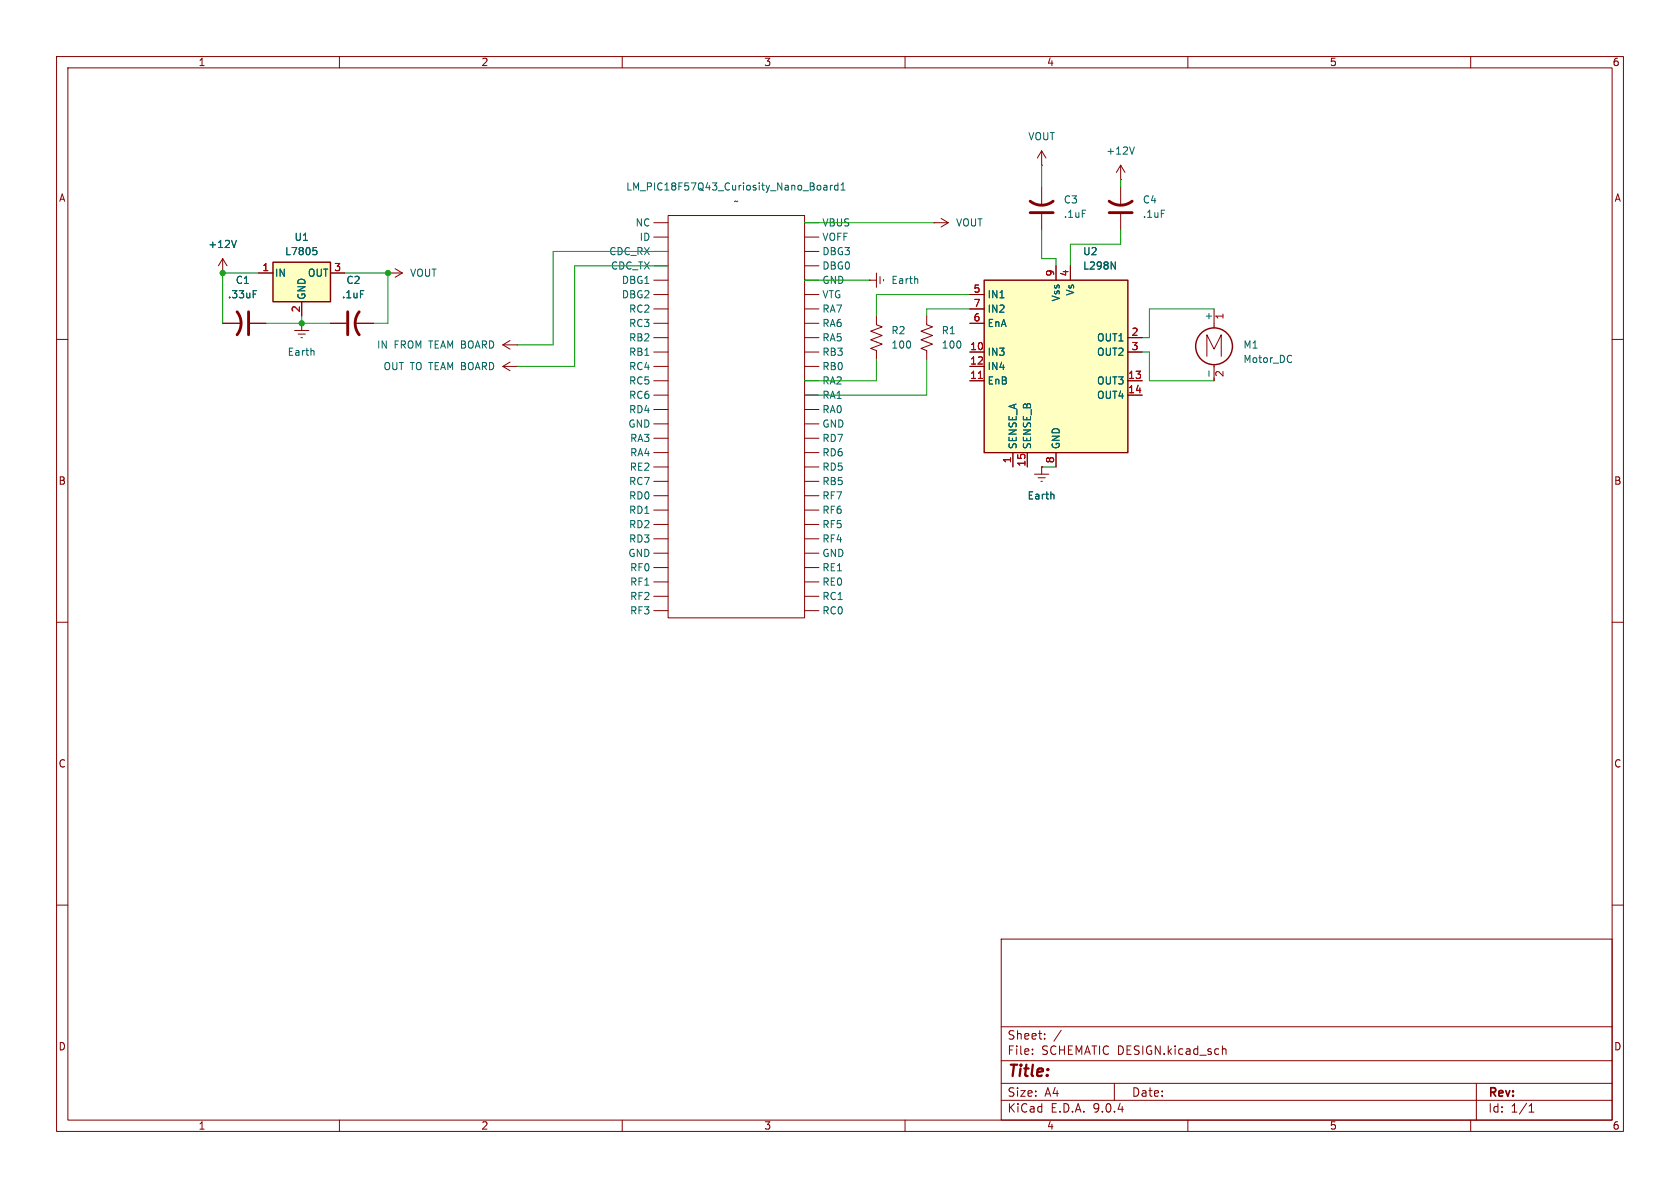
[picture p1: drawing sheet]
<svg xmlns="http://www.w3.org/2000/svg" width="297mm" height="210mm" viewBox="0 0 297 210" stroke-linecap="round" stroke-linejoin="round" font-family="sans-serif">
<g fill="none" stroke="#840000" stroke-width=".18">
<path d="M10 10h277v190h-277zM12 12h273v186h-273zM60 10v2M110 10v2M160 10v2M210 10v2M260 10v2M165.1 39.4h.1M165.1 39.4h2.5M166.4 38.6l1.2 .8M167.6 39.4l-1.2 .7M184.1 33v3.3"/>
<path d="M184.1 37.8v2.8M198.1 31.8h.1M198.1 29.2v2.6M198.1 33v3.3M198.1 37.8v2.8M198.1 29.2l-.7 1.3M198.1 29.2l.8 1.3M39.4 48.3h.1M39.4 57.2h3.3M39.4 45.7l-.8 1.3M39.4 45.7l.7 1.3M39.4 45.7v2.6"/>
<path d="M44.2 57.2h2.8M52.1 58.4h2.5M52.7 59.1h1.3M53.2 59.7h.3M53.3 57.2h.1M53.3 57.2v1.2M58.4 57.2h2.8M62.7 57.2h3.3M68.6 48.3h.1M68.6 48.3h2.5M69.8 47.5l1.3 .8M71.1 48.3l-1.3 .7"/>
<path d="M10 60h2M88.9 64.8l1.3 .7M88.9 64.8h2.5M88.9 61l1.3 .7M88.9 61h2.5M90.2 64l-1.3 .8M90.2 60.2l-1.3 .8M91.4 64.8h.1M91.4 61h.1M285 60h2M10 110h2M285 110h2"/>
<path d="M10 160h2M177 166h108v32h-108zM285 160h2M60 198v2M110 198v2M160 198v2M177 194.5h108M177 191.5h108M177 187.5h108M177 181.5h108M182.5 186.3v.1M182.5 185.5v.1"/>
<path d="M184.7 183.6v.1M184.7 182.8v.1M187.6 182.1l-1.3 2M197 191.5v3M210 198v2M216.1 184.9v1.5M216.1 185.5l.2-.1 .4 .1v.9M260 198v2M261 191.5v6.5M270.3 196.6h.9M270.3 195.5l.4-.4v1.5"/>
</g>
<path d="M182.1 35.6a3.3 3.3 0 0 0 4.1 0M182.1 37.6h4.1M196.1 35.6a3.3 3.3 0 0 0 4.1 0M196.1 37.6h4.1M41.9 55.1a3.3 3.3 0 0 1 0 4.1M43.9 55.1v4.1M61.5 55.1v4.1M63.5 55.1a3.3 3.3 0 0 0 0 4.1" fill="none" stroke="#840000" stroke-width=".51"/>
<path d="M200.5 26l-.4 1.2M41.8 42.5l-.4 1.3M44.8 51.4h.6M55.5 62v.8" fill="none" stroke="#006464" stroke-width=".18"/>
<path d="M48.3 46.4h10.1v6.9h-10.1z" fill="#ffffc2"/>
<g fill="none" stroke="#840000" stroke-width=".25">
<path d="M48.3 46.4h10.1v6.9h-10.1z"/>
<circle cx="214.6" cy="61.2" r="3.3"/>
</g>
<g fill="none" stroke="#840000" stroke-width=".18">
<path d="M115.6 39.4h2.5M118.1 38.1h24.1v71.1h-24.1zM142.2 39.4h2.6M184.1 29.2h.1M184.1 26.7l-.7 1.2M184.1 26.7l.8 1.2M184.1 26.7v2.5M45.7 48.3h2.6M53.3 53.3v2.6M58.4 48.3h2.6M115.6 41.9h2.5M115.6 44.5h2.5"/>
<path d="M115.6 47h2.5M115.6 49.5h2.5M115.6 52.1h2.5M115.6 54.6h2.5M115.6 57.2h2.5M115.6 59.7h2.5M142.2 41.9h2.6M142.2 44.5h2.6M142.2 47h2.6M142.2 49.5h2.6M142.2 52.1h2.6M142.2 54.6h2.6"/>
<path d="M142.2 57.2h2.6M142.2 59.7h2.6M163.8 55.9v1.5l1 .4-2 .7 2 .8-2 .8 2 .7-2 .8 1 .4v1.5M214.6 54.6v3.4M115.6 62.2h2.5M115.6 64.8h2.5M115.6 67.3h2.5M115.6 69.9h2.5M115.6 72.4h2.5M115.6 74.9h2.5M115.6 77.5h2.5M142.2 62.2h2.6"/>
<path d="M142.2 64.8h2.6M142.2 67.3h2.6M142.2 69.9h2.6M142.2 72.4h2.6M142.2 74.9h2.6M142.2 77.5h2.6M213.4 63v-3.8l1.2 2.5 1.3-2.5v3.8M214.6 64.5v2.8M115.6 85.1h2.5M115.6 80h2.5M115.6 82.6h2.5M115.6 87.6h2.5"/>
<path d="M115.6 90.2h2.5M115.6 92.7h2.5M115.6 95.3h2.5M115.6 97.8h2.5M142.2 85.1h2.6M142.2 80h2.6M142.2 82.6h2.6M142.2 87.6h2.6M142.2 90.2h2.6M142.2 92.7h2.6M142.2 95.3h2.6M142.2 97.8h2.6"/>
<path d="M182.9 83.8h2.5M183.5 84.5h1.3M184 85.1h.3M184.1 82.6h.1M184.1 82.6v1.2M115.6 100.3h2.5M115.6 102.9h2.5M115.6 105.4h2.5M115.6 108h2.5M142.2 100.3h2.6M142.2 102.9h2.6M142.2 105.4h2.6"/>
<path d="M142.2 108h2.6"/>
</g>
<g fill="none" stroke="#006464" stroke-width=".18">
<path d="M145.7 32.8h.4l.1 .8M146.2 33.1h-.4l-.2 .2 .2 .3 .4-.1M146.8 32.8v.8M147.2 32.8l-.4 .2M148.1 32.8h-.3l-.3 .2 .2 .5h.4M148.1 32.3v1.3M148.7 33.6h.7M148.7 32.7l.3-.4v1.3M55.4 43.8h.6M55.5 44.2h.3l.2 .3-.1 .5h-.4M213.7 65.6v.9M228.3 62.9h.1"/>
<path d="M228.3 64h.1M186.3 87.4v.8"/>
</g>
<path d="M174 49.5h25.4v30.5h-25.4z" fill="#ffffc2"/>
<path d="M174 49.5h25.4v30.5h-25.4z" fill="none" stroke="#840000" stroke-width=".25"/>
<g fill="none" stroke="#840000" stroke-width=".18">
<path d="M39.4 48.3h.1M39.4 57.2h3.3M44.2 57.2h2.8M45.7 48.3h2.6M53.3 53.3v2.6M58.4 57.2h2.8M58.4 48.3h2.6M62.7 57.2h3.3M153.7 49.5h.1M153.7 49.5h1.2M154.9 55.9v1.5l1.1 .4-2.1 .7 2.1 .8-2.1 .8 2.1 .7-2.1 .8 1 .4v1.5M154.9 48.3v2.5"/>
<path d="M155.6 48.9v1.3M156.2 49.4v.3M171.4 52.1h2.6M171.4 54.6h2.6M171.4 57.2h2.6M186.7 47v2.5M189.2 47v2.5M199.4 59.7h2.5M171.4 62.2h2.6M171.4 64.8h2.6M171.4 67.3h2.6M199.4 62.2h2.5"/>
<path d="M199.4 67.3h2.5M199.4 69.9h2.5M179.1 80v2.6M181.6 80v2.6M184.1 82.6h.1M186.7 80v2.6"/>
</g>
<path d="M173 66.9h.7" fill="none" stroke="#a90000" stroke-width=".18"/>
<path d="M41.8 42.5l-.4 1.3M44.8 51.4h.6M55.4 43.8h.6M55.5 44.2h.3l.2 .3-.1 .5h-.4M162.2 49.3v.8M196.4 46.3l.8 1.3v-1.3M186.3 87.4v.8" fill="none" stroke="#006464" stroke-width=".18"/>
<g fill="none" stroke="#009600" stroke-width=".18">
<path d="M142.2 39.4h22.9M184.1 29.2v3.8M198.1 31.8v1.2M45.7 48.3h-6.3v8.9M47 57.2h11.4M53.3 55.9v1.3M61 48.3h7.6v8.9h-2.6M118.1 47h-16.5v17.8h-10.2M118.1 44.5h-20.3v16.5h-6.4M142.2 49.5h11.5M171.4 52.1h-16.5v3.8M171.4 54.6h-7.6v1.3"/>
<path d="M184.1 40.6v5.1h2.6v1.3M198.1 40.6v2.6h-8.9v3.8M214.6 54.6h-11.4v5.1h-1.3M154.9 63.5v3.8h-12.7M163.8 63.5v6.4h-21.6M201.9 62.2h1.3v5.1h11.4M184.1 82.6h2.6"/>
</g>
<g fill="#009600" stroke="#009600" stroke-width=".18">
<circle cx="68.6" cy="48.3" r=".46"/>
<circle cx="39.4" cy="48.3" r=".46"/>
<circle cx="53.3" cy="57.2" r=".46"/>
</g>
<text font-size="2.8" fill="#840000" x="178" y="190.9">Title:</text>
<g font-size="2.1" fill="#840000">
<text x="178" y="184">Sheet:</text>
<text x="178" y="186.7">File:</text>
<text x="184.1" y="186.7">SCHEMATIC DESIGN.kicad_sch</text>
<text x="178" y="196.9">KiCad</text>
<text x="178" y="194.1">Size:</text>
<text x="184.7" y="194.1">A4</text>
<text x="185.7" y="196.9">E.D.A.</text>
<text x="193.3" y="196.9">9.0.4</text>
<text x="200" y="194.1">Date:</text>
<text x="263" y="194.3">Rev:</text>
<text x="263" y="196.9">Id:</text>
<text x="267.1" y="196.9">1/1</text>
</g>
<g font-size="1.8" fill="#840000">
<text x="35" y="11.9">1</text>
<text x="85" y="11.9">2</text>
<text x="135" y="11.9">3</text>
<text x="185" y="11.9">4</text>
<text x="235" y="11.9">5</text>
<text x="285" y="11.9">6</text>
<text x="10.3" y="35.9">A</text>
<text x="285.3" y="35.9">A</text>
<text x="10.3" y="85.9">B</text>
<text x="285.3" y="85.9">B</text>
<text x="10.3" y="135.9">C</text>
<text x="285.3" y="135.9">C</text>
<text x="10.3" y="185.9">D</text>
<text x="285.3" y="185.9">D</text>
<text x="35" y="199.9">1</text>
<text x="85" y="199.9">2</text>
<text x="135" y="199.9">3</text>
<text x="185" y="199.9">4</text>
<text x="235" y="199.9">5</text>
<text x="285" y="199.9">6</text>
</g>
<g font-size="1.8" fill="#006464">
<text x="181.7" y="25">VOUT</text>
<text x="195.5" y="27.5">+12V</text>
<text x="110.6" y="33.9">LM_PIC18F57Q43_Curiosity_Nano_Board1</text>
<text x="112.3" y="40.2">NC</text>
<text x="129.6" y="36.4">~</text>
<text x="145.3" y="40.2">VBUS</text>
<text x="168.9" y="40.2">VOUT</text>
<text x="188" y="36.2">C3</text>
<text x="188" y="38.7">.1uF</text>
<text x="201.9" y="36.2">C4</text>
<text x="201.9" y="38.7">.1uF</text>
<text x="36.7" y="44">+12V</text>
<text x="50.3" y="45.3">L7805</text>
<text x="52" y="42.8">U1</text>
<text x="107.6" y="45.3">CDC_RX</text>
<text x="107.9" y="47.9">CDC_TX</text>
<text x="113" y="42.8">ID</text>
<text x="145.3" y="42.8">VOFF</text>
<text x="145.3" y="45.3">DBG3</text>
<text x="145.3" y="47.9">DBG0</text>
<text x="191.4" y="47.9">L298N</text>
<text x="191.4" y="45.3">U2</text>
<text x="40.2" y="52.9">.33uF</text>
<text x="41.6" y="50.4">C1</text>
<text x="48.5" y="49.1">IN</text>
<text x="54.2" y="53.1" transform="rotate(-90 54.2 53.1)">GND</text>
<text x="54.3" y="49.1">OUT</text>
<text x="60.4" y="52.9">.1uF</text>
<text x="61.1" y="50.4">C2</text>
<text x="72.4" y="49.1">VOUT</text>
<text x="109.8" y="50.4">DBG1</text>
<text x="109.8" y="52.9">DBG2</text>
<text x="145.3" y="50.4">GND</text>
<text x="145.3" y="52.9">VTG</text>
<text x="157.5" y="50.4">Earth</text>
<text x="174.5" y="52.9">IN1</text>
<text x="187.6" y="53.4" transform="rotate(-90 187.6 53.4)">Vss</text>
<text x="190.1" y="52.4" transform="rotate(-90 190.1 52.4)">Vs</text>
<text x="111.1" y="55.5">RC2</text>
<text x="111.1" y="58">RC3</text>
<text x="145.3" y="55.5">RA7</text>
<text x="145.3" y="58">RA6</text>
<text x="157.5" y="59.3">R2</text>
<text x="166.4" y="59.3">R1</text>
<text x="174.5" y="55.5">IN2</text>
<text x="174.5" y="58">EnA</text>
<text x="214.4" y="56.8" transform="rotate(-90 214.4 56.8)">+</text>
<text x="50.8" y="63.1">Earth</text>
<text x="66.6" y="61.8">IN</text>
<text x="67.7" y="65.6">OUT TO TEAM BOARD</text>
<text x="69.7" y="61.8">FROM TEAM BOARD</text>
<text x="111.1" y="60.6">RB2</text>
<text x="111.1" y="63.1">RB1</text>
<text x="111.1" y="65.6">RC4</text>
<text x="145.3" y="60.6">RA5</text>
<text x="145.3" y="63.1">RB3</text>
<text x="145.3" y="65.6">RB0</text>
<text x="157.5" y="61.8">100</text>
<text x="166.4" y="61.8">100</text>
<text x="174.5" y="63.1">IN3</text>
<text x="174.5" y="65.6">IN4</text>
<text x="193.8" y="60.6">OUT1</text>
<text x="193.8" y="63.1">OUT2</text>
<text x="219.7" y="61.8">M1</text>
<text x="219.7" y="64.4">Motor_DC</text>
<text x="111.1" y="68.2">RC5</text>
<text x="111.1" y="70.7">RC6</text>
<text x="145.3" y="68.2">RA2</text>
<text x="145.3" y="70.7">RA1</text>
<text x="174.5" y="68.2">EnB</text>
<text x="193.8" y="68.2">OUT3</text>
<text x="193.8" y="70.7">OUT4</text>
<text x="111" y="75.8">GND</text>
<text x="111.1" y="73.3">RD4</text>
<text x="145.3" y="73.3">RA0</text>
<text x="145.3" y="75.8">GND</text>
<text x="111.2" y="83.4">RE2</text>
<text x="111.3" y="78.3">RA3</text>
<text x="111.3" y="80.9">RA4</text>
<text x="145.3" y="78.3">RD7</text>
<text x="145.3" y="80.9">RD6</text>
<text x="145.3" y="83.4">RD5</text>
<text x="179.9" y="79.5" transform="rotate(-90 179.9 79.5)">SENSE_A</text>
<text x="182.5" y="79.5" transform="rotate(-90 182.5 79.5)">SENSE_B</text>
<text x="187.6" y="79.5" transform="rotate(-90 187.6 79.5)">GND</text>
<text x="111.1" y="86">RC7</text>
<text x="111.1" y="88.5">RD0</text>
<text x="145.3" y="86">RB5</text>
<text x="145.3" y="88.5">RF7</text>
<text x="181.6" y="88.5">Earth</text>
<text x="111.1" y="91">RD1</text>
<text x="111.1" y="93.6">RD2</text>
<text x="145.3" y="91">RF6</text>
<text x="145.3" y="93.6">RF5</text>
<text x="111" y="98.7">GND</text>
<text x="111.1" y="96.1">RD3</text>
<text x="111.3" y="101.2">RF0</text>
<text x="145.3" y="96.1">RF4</text>
<text x="145.3" y="98.7">GND</text>
<text x="145.3" y="101.2">RE1</text>
<text x="111.3" y="103.7">RF1</text>
<text x="111.3" y="106.3">RF2</text>
<text x="145.3" y="103.7">RE0</text>
<text x="145.3" y="106.3">RC1</text>
<text x="111.3" y="108.8">RF3</text>
<text x="145.3" y="108.8">RC0</text>
</g>
<g font-size="1.8" fill="#a90000">
<text x="46.3" y="48">1</text>
<text x="59" y="48">3</text>
<text x="172" y="51.8">5</text>
<text x="186.4" y="49" transform="rotate(-90 186.4 49)">9</text>
<text x="189" y="49" transform="rotate(-90 189 49)">4</text>
<text x="53.1" y="55.3" transform="rotate(-90 53.1 55.3)">2</text>
<text x="172" y="54.4">7</text>
<text x="172" y="56.9">6</text>
<text x="200" y="59.4">2</text>
<text x="216.6" y="56.6" transform="rotate(-90 216.6 56.6)">1</text>
<text x="171.4" y="62">10</text>
<text x="171.4" y="64.5">12</text>
<text x="200" y="62">3</text>
<text x="171.4" y="67.1">11</text>
<text x="199.3" y="67.1">13</text>
<text x="199.3" y="69.6">14</text>
<text x="216.6" y="66.7" transform="rotate(-90 216.6 66.7)">2</text>
<text x="178.8" y="82" transform="rotate(-90 178.8 82)">1</text>
<text x="181.4" y="82.6" transform="rotate(-90 181.4 82.6)">15</text>
<text x="186.4" y="82" transform="rotate(-90 186.4 82)">8</text>
</g>
</svg>
